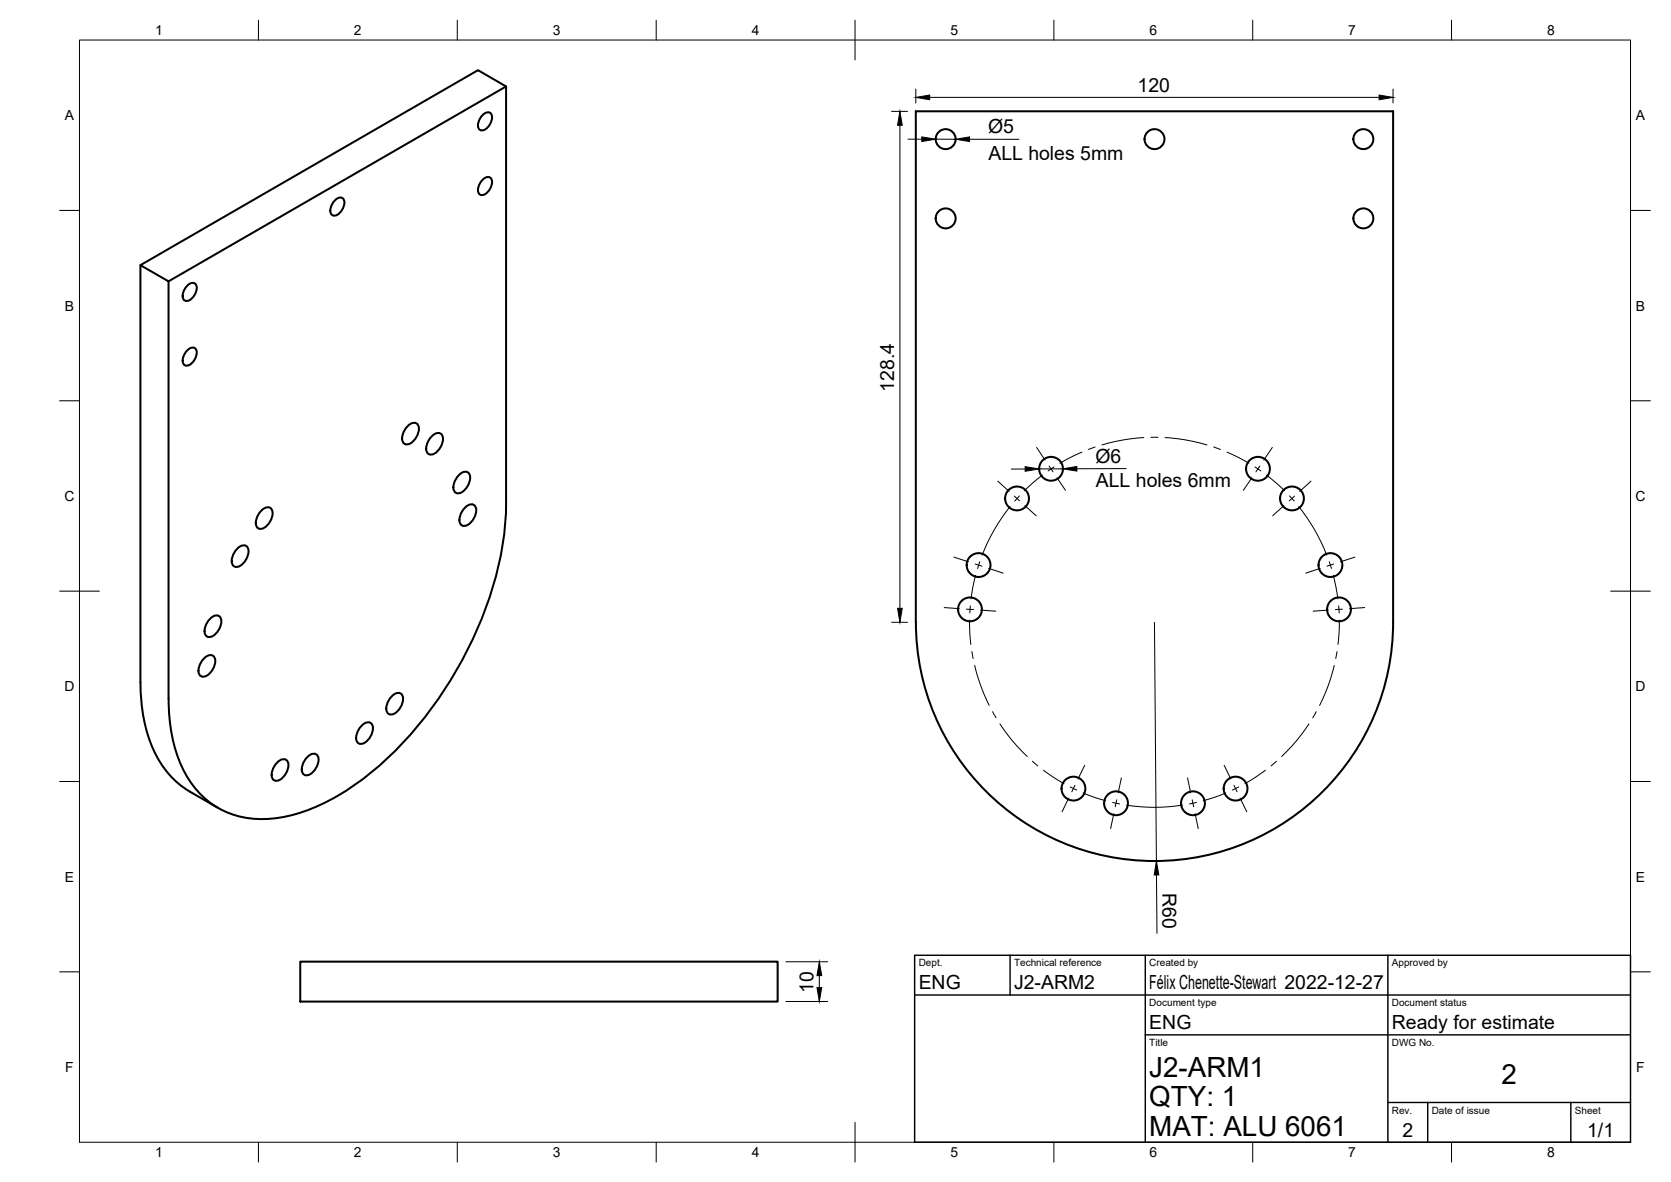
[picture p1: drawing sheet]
<svg xmlns="http://www.w3.org/2000/svg" width="420mm" height="297mm" viewBox="0 0 420 297" stroke-linecap="round" stroke-linejoin="round" font-family="sans-serif">
<!-- layer: Visible -->
<g fill="none" stroke="#000" stroke-width=".51">
<path d="M121.5 28.8a1.26 1.26 0 0 1 1.7-.5 1.26 1.26 0 0 1 .5 1.8 3.3 3.3 0 0 1-2.6 2.7 1.57 1.57 0 0 1-.7-2.5zM127.3 21.7v104.8a86.8 86.8 0 0 1-12.5 41.9 86.8 86.8 0 0 1-30 31.6 36.3 36.3 0 0 1-21.4 5.7 21.3 21.3 0 0 1-17.7-13 40.7 40.7 0 0 1-3.3-17.2v-104.8M84.4 50.2a1.26 1.26 0 0 1 1.7-.5 1.26 1.26 0 0 1 .4 1.8 3.3 3.3 0 0 1-2.6 2.7 1.57 1.57 0 0 1-.6-2.4zM121.5 45.1a1.26 1.26 0 0 1 1.7-.5 1.26 1.26 0 0 1 .5 1.7 3.3 3.3 0 0 1-2.6 2.7 1.57 1.57 0 0 1-.7-2.4zM35.3 66.6l84.9-49 7.1 4.1-84.9 49zM35.3 66.6v104.9a36.8 36.8 0 0 0 5.7 21.2 21.2 21.2 0 0 0 6.7 6.2M47.2 71.7a1.26 1.26 0 0 1 1.8-.5 1.26 1.26 0 0 1 .4 1.7 3.3 3.3 0 0 1-2.6 2.7 1.57 1.57 0 0 1-.6-2.4zM47.2 87.9a1.26 1.26 0 0 1 1.8-.5 1.26 1.26 0 0 1 .4 1.8 3.3 3.3 0 0 1-2.6 2.7 1.57 1.57 0 0 1-.6-2.4zM102.3 107.3a1.8 1.8 0 0 1 2.7-.6 3.9 3.9 0 0 1-2.9 5 1.8 1.8 0 0 1-.8-2.7zM108.3 109.9a1.8 1.8 0 0 1 2.8-.7 3.9 3.9 0 0 1-2.9 5.1 1.8 1.8 0 0 1-.8-2.8zM115.2 119.6a1.8 1.8 0 0 1 2.7-.6 3.9 3.9 0 0 1-2.9 5 1.8 1.8 0 0 1-.8-2.7zM59.4 138.1a1.8 1.8 0 0 1 2.8-.6 3.9 3.9 0 0 1-2.9 5 1.8 1.8 0 0 1-.8-2.7z"/>
<path d="M65.5 128.5a1.8 1.8 0 0 1 2.8-.6 3.9 3.9 0 0 1-2.9 5 1.8 1.8 0 0 1-.9-2.7zM116.7 127.8a1.8 1.8 0 0 1 2.8-.6 3.9 3.9 0 0 1-2.9 5 1.8 1.8 0 0 1-.9-2.7zM52.6 155.7a1.8 1.8 0 0 1 2.8-.6 3.9 3.9 0 0 1-2.9 5 1.8 1.8 0 0 1-.9-2.7zM230.3 156.4a60 60 0 0 0 60 60 60 60 0 0 0 60-60v-128.4h-120v128.4M51.1 165.7a1.8 1.8 0 0 1 2.7-.7 3.9 3.9 0 0 1-2.9 5.1 1.8 1.8 0 0 1-.8-2.7zM98.3 175.2a1.8 1.8 0 0 1 2.8-.6 3.9 3.9 0 0 1-2.9 5 1.8 1.8 0 0 1-.9-2.7zM47.7 198.9l7.1 4.1M69.5 191.8a1.8 1.8 0 0 1 2.7-.6 3.9 3.9 0 0 1-2.9 5 1.8 1.8 0 0 1-.8-2.7zM77.1 190.5a1.8 1.8 0 0 1 2.7-.7 3.9 3.9 0 0 1-2.9 5.1 1.8 1.8 0 0 1-.8-2.7zM90.7 182.6a1.8 1.8 0 0 1 2.8-.7 3.9 3.9 0 0 1-2.9 5.1 1.8 1.8 0 0 1-.8-2.7zM75.5 241.7h120v10h-120z"/>
<circle cx="237.8" cy="35" r="2.51"/>
<circle cx="290.3" cy="35" r="2.51"/>
<circle cx="342.8" cy="35" r="2.51"/>
<circle cx="237.8" cy="54.9" r="2.51"/>
<circle cx="342.8" cy="54.9" r="2.51"/>
<circle cx="264.3" cy="117.8" r="3"/>
<circle cx="316.3" cy="117.8" r="3"/>
<circle cx="255.7" cy="125.3" r="3"/>
<circle cx="324.9" cy="125.3" r="3"/>
<circle cx="243.9" cy="153.1" r="3"/>
<circle cx="246.1" cy="142" r="3"/>
<circle cx="334.5" cy="142" r="3"/>
<circle cx="336.7" cy="153.1" r="3"/>
<circle cx="269.9" cy="198.2" r="3"/>
<circle cx="310.7" cy="198.2" r="3"/>
<circle cx="280.6" cy="201.9" r="3"/>
<circle cx="300" cy="201.9" r="3"/>
</g>
<!-- layer: BORDER -->
<g fill="none" stroke="#000" stroke-width=".25">
<path d="M20 10.1h390v276.9h-390zM65 5.1v5M115 5.1v5M165 5.1v5M215 5.1v10M265 5.1v5M315 5.1v5M365 5.1v5M15 52.9h5M410 52.9h5M15 100.7h5M410 100.7h5"/>
<path d="M15 148.6h10M405 148.6h10M15 196.4h5M410 196.4h5M15 244.2h5M410 244.2h5M65 287v5M115 287v5M165 287v5M215 282.1v9.9M265 287v5M315 287v5"/>
<path d="M365 287v5"/>
</g>
<!-- layer: TITLEBLOCK -->
<path d="M230 240.1h180v46.9h-180zM230 250h180M254 240.1v9.9M288 240.1v46.9M349 240.1v46.9M288 260.1h122M349 277.1h61M359 277.1v9.9M395 277.1v9.9" fill="none" stroke="#000" stroke-width=".36"/>
<!-- layer: FD_Dimensions -->
<g fill="none" stroke="#000" stroke-width=".25">
<path d="M224.2 28h4M226.3 31.5v121.4M228.3 35h3.5M230.3 22.4v3.5M233.8 24.5h113M235.3 35h5M243.8 35h12.4M350.3 22.4v3.5M257.8 117.9h-3.5M267.3 117.8h-6M283.2 117.8h-12.4M224.2 156.4h4"/>
<path d="M290.3 156.4l.5 60M290.8 219.9l.1 14.6M197.6 251.7h10.5M197.6 241.7h10.5M206 245.2v3"/>
</g>
<path d="M226.3 28l.6 3.5h-1.2zM231.8 34.4l3.5 .6-3.5 .6zM230.3 24.5l3.5-.6v1.2zM240.3 35l3.5-.6v1.2zM346.8 23.9l3.5 .6-3.5 .6zM257.8 117.3l3.5 .5-3.5 .6zM267.3 117.8l3.5-.6v1.2zM225.7 152.9h1.2l-.6 3.5zM290.8 216.4l.6 3.5h-1.2zM205.4 248.2h1.2l-.6 3.5zM206 241.7l.6 3.5h-1.2z" fill="#000" stroke="#000" stroke-width=".25"/>
<!-- layer: Smart Centers -->
<g fill="none" stroke="#000" stroke-width=".25">
<path d="M260.6 112.4l2.2 3.2M262.1 119.4l-4.5 3.9M263.8 117.1l1 1.5M265 117.3l-1.4 1M272 113.6l-5.5 2.8M275.4 112.3l-1.7 .7M287.6 110l-5 .5-5.5 1.3M289.4 109.9h1.8M292.9 110l5 .5 5.6 1.3M305.2 112.3l1.7 .7M308.5 113.6l5.5 2.8M315.5 117.3l1.5 1"/>
<path d="M316.8 117.1l-1 1.5M318.5 119.4l4.5 3.9M319.9 112.4l-2.1 3.2M250.9 120.9l2.8 2.6M254 127.3a46 46 0 0 0-7 12.2M255.1 124.7l1.3 1.2M256.3 124.6l-1.2 1.3M257.7 127.1l2.8 2.5M265.8 120.1l2.1 3.1M314.8 120.1l-2.2 3.1M322.8 127.1l-2.8 2.5M324.2 124.6l1.2 1.3"/>
<path d="M325.5 124.7l-1.3 1.2M326.6 127.3a46 46 0 0 1 7 12.2M329.6 120.9l-2.8 2.6M237.4 152.7l3.8 .3M239.9 140l3.6 1.2M243 153.1l1.8 .1M243.8 155.8l.3 6.2M244 152.2l-.1 1.8M245.2 141.7l1.7 .6M245.3 144.6l-1.1 5.9M246.4 141.2l-.6 1.7M246.5 153.3l3.9 .3"/>
<path d="M248.6 142.8l3.6 1.2M332 142.8l-3.7 1.2M334 153.3l-3.8 .3M334.2 141.2l.6 1.7M335.3 144.6l1.1 5.9M335.3 141.7l-1.6 .6M336.6 152.2l.1 1.8M336.8 155.8l-.4 6.2M337.5 153.1l-1.7 .1M340.7 140l-3.7 1.2M343.1 152.7l-3.8 .3M244.4 163.7l.3 1.8"/>
<path d="M245.1 167.2l1.6 5.5 2 4.6M249.6 178.8l.9 1.6M331 178.8l-.9 1.6M335.5 167.2l-1.7 5.5-2 4.6M336.2 163.7l-.3 1.8M251.4 181.9l3 4 3.9 4.2M259.6 191.3l1.3 1.2M262.4 193.6l5.1 3.3M269.1 197.8l1.6 .7M270.3 197.4l-.8 1.6M272.3 199.3l5.7 1.9M272.7 192.3l-1.6 3.5"/>
<path d="M282 195.5l-.8 3.7M298.6 195.5l.8 3.7M307.8 192.3l1.7 3.5M308.2 199.3l-5.7 1.9M310.3 197.4l.7 1.6M311.5 197.8l-1.6 .7M318.2 193.6l-5.2 3.3M321 191.3l-1.4 1.2M329.1 181.9l-2.9 4-3.9 4.2M268.7 200.6l-1.7 3.4M279.8 201.7l1.7 .3M280.1 204.5l-.8 3.7"/>
<path d="M280.8 201l-.4 1.7M283.2 202.3a45.3 45.3 0 0 0 14.1 0M299.8 201l.3 1.7M300.5 204.5l.8 3.7M300.8 201.7l-1.7 .3M311.8 200.6l1.7 3.4"/>
</g>
<g font-size="7">
<text x="289" y="270.6">J2-ARM1</text>
<text x="377.5" y="272.3">2</text>
<text x="289" y="278.1">QTY: 1</text>
<text x="289" y="285.5">MAT: ALU 6061</text>
</g>
<g font-size="4.9">
<text x="286" y="23">120</text>
<text x="248.5" y="33.5">Ø5</text>
<text x="248.5" y="40.2">ALL holes 5mm</text>
<text x="224.8" y="98.5" transform="rotate(-90 224.8 98.5)">128.4</text>
<text x="275.5" y="116.3">Ø6</text>
<text x="275.5" y="122.4">ALL holes 6mm</text>
<text x="292.3" y="224.4" transform="rotate(90 292.3 224.4)">R60</text>
<text x="204.6" y="249.6" transform="rotate(-90 204.6 249.6)">10</text>
<text x="231" y="248.5">ENG</text>
<text x="255" y="248.5">J2-ARM2</text>
<text x="289" y="248.5">Félix Chenette-Stewart 2022-12-27</text>
<text x="289" y="258.6">ENG</text>
<text x="350" y="258.6">Ready for estimate</text>
<text x="352.6" y="285.7">2</text>
<text x="399.1" y="285.7">1/1</text>
</g>
<g font-size="3.5">
<text x="39" y="8.8">1</text>
<text x="89" y="8.8">2</text>
<text x="139" y="8.8">3</text>
<text x="189" y="8.8">4</text>
<text x="239" y="8.8">5</text>
<text x="289" y="8.8">6</text>
<text x="339" y="8.8">7</text>
<text x="389" y="8.8">8</text>
<text x="16.3" y="30.2">A</text>
<text x="411.3" y="30.2">A</text>
<text x="16.3" y="78">B</text>
<text x="411.3" y="78">B</text>
<text x="16.2" y="125.9">C</text>
<text x="411.2" y="125.9">C</text>
<text x="16.2" y="173.7">D</text>
<text x="411.2" y="173.7">D</text>
<text x="16.3" y="221.6">E</text>
<text x="411.3" y="221.6">E</text>
<text x="16.4" y="269.4">F</text>
<text x="411.4" y="269.4">F</text>
<text x="39" y="290.8">1</text>
<text x="89" y="290.8">2</text>
<text x="139" y="290.8">3</text>
<text x="189" y="290.8">4</text>
<text x="239" y="290.8">5</text>
<text x="289" y="290.8">6</text>
<text x="339" y="290.8">7</text>
<text x="389" y="290.8">8</text>
</g>
<g font-size="2.5">
<text x="231" y="242.9">Dept.</text>
<text x="255" y="242.9">Technical reference</text>
<text x="289" y="242.9">Created by</text>
<text x="350" y="242.9">Approved by</text>
<text x="289" y="252.8">Document type</text>
<text x="350" y="252.8">Document status</text>
<text x="289" y="262.9">Title</text>
<text x="350" y="262.9">DWG No.</text>
<text x="350" y="279.9">Rev.</text>
<text x="360" y="279.9">Date of issue</text>
<text x="396" y="279.9">Sheet</text>
</g>
</svg>
